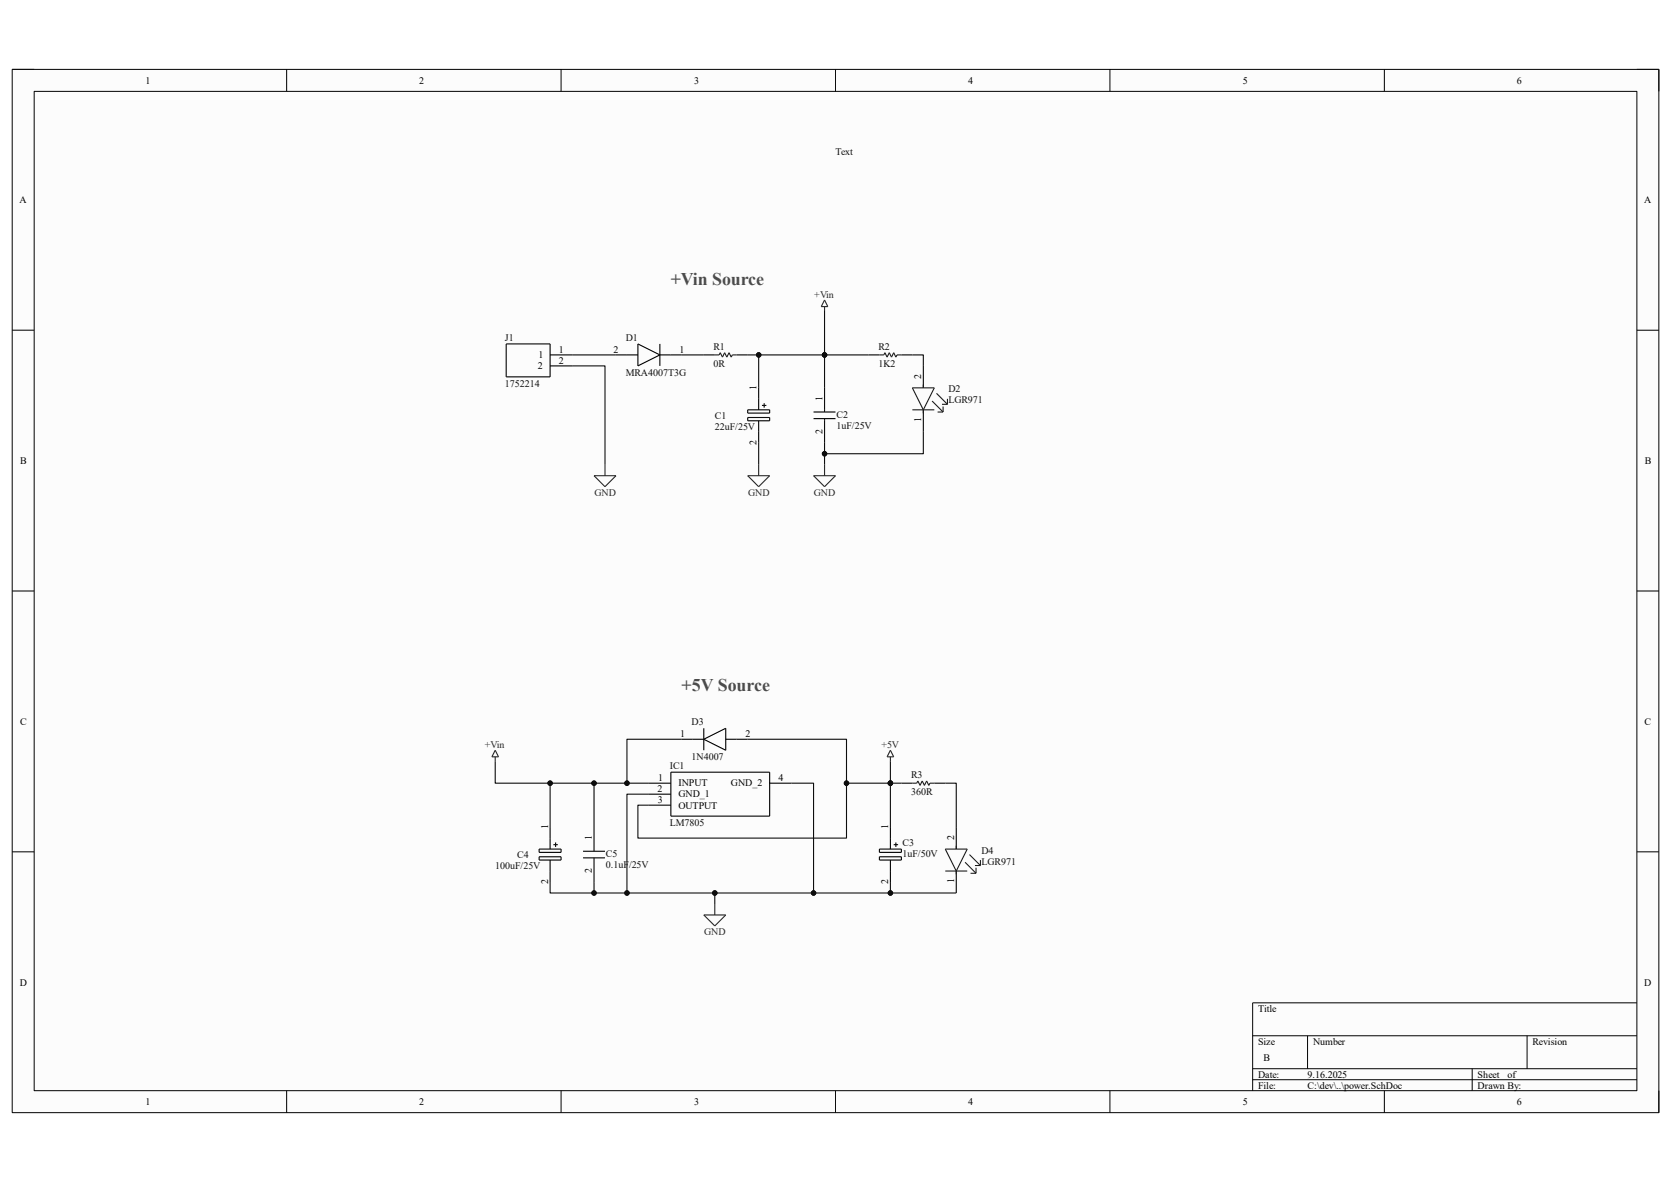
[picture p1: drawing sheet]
# Altium schematic sheet power.SchDoc
size B

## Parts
C1  22uF/25V  [CAPAE530X610N]
C2  1uF/25V  [CAPC2012X70N]
C3  1uF/50V  [CAPAE430X550N]
C4  100uF/25V  [CAPAE660X770N]
C5  0.1uF/25V  [CAPC2012X70N]
D1  MRA4007T3G  [DIOM5226X220N]
D2  LGR971  [FP-LG_R971-MFG]
D3  1N4007  [DIOM5027X244N]
D4  LGR971  [FP-LG_R971-MFG]
IC1  LM7805  [SOT230P700X180-4N]
J1  1752214  [1752214]
R1  0R  [RESC2013X55X40NL15T20]
R2  1K2  [RESC2013X55X40NL15T20]
R3  360R  [RESC2013X55X40NL15T20]

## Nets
+5V: C3.1(+) D3.2(A) IC1.3(OUTPUT) R3.2
+12Vin: C1.1(+) C2.1 C4.1(+) C5.1 D3.1(K) IC1.1(INPUT) R1.2 R2.2
GND: C1.2(-) C2.2 C3.2(-) C4.2(-) C5.2 D2.1(C) D4.1(C) IC1.2(GND_1) IC1.4(GND_2) J1.2
+12V: D1.2(A) J1.1
NetD1_1: D1.1(K) R1.1
NetD2_2: D2.2(A) R2.1
NetD4_2: D4.2(A) R3.1
